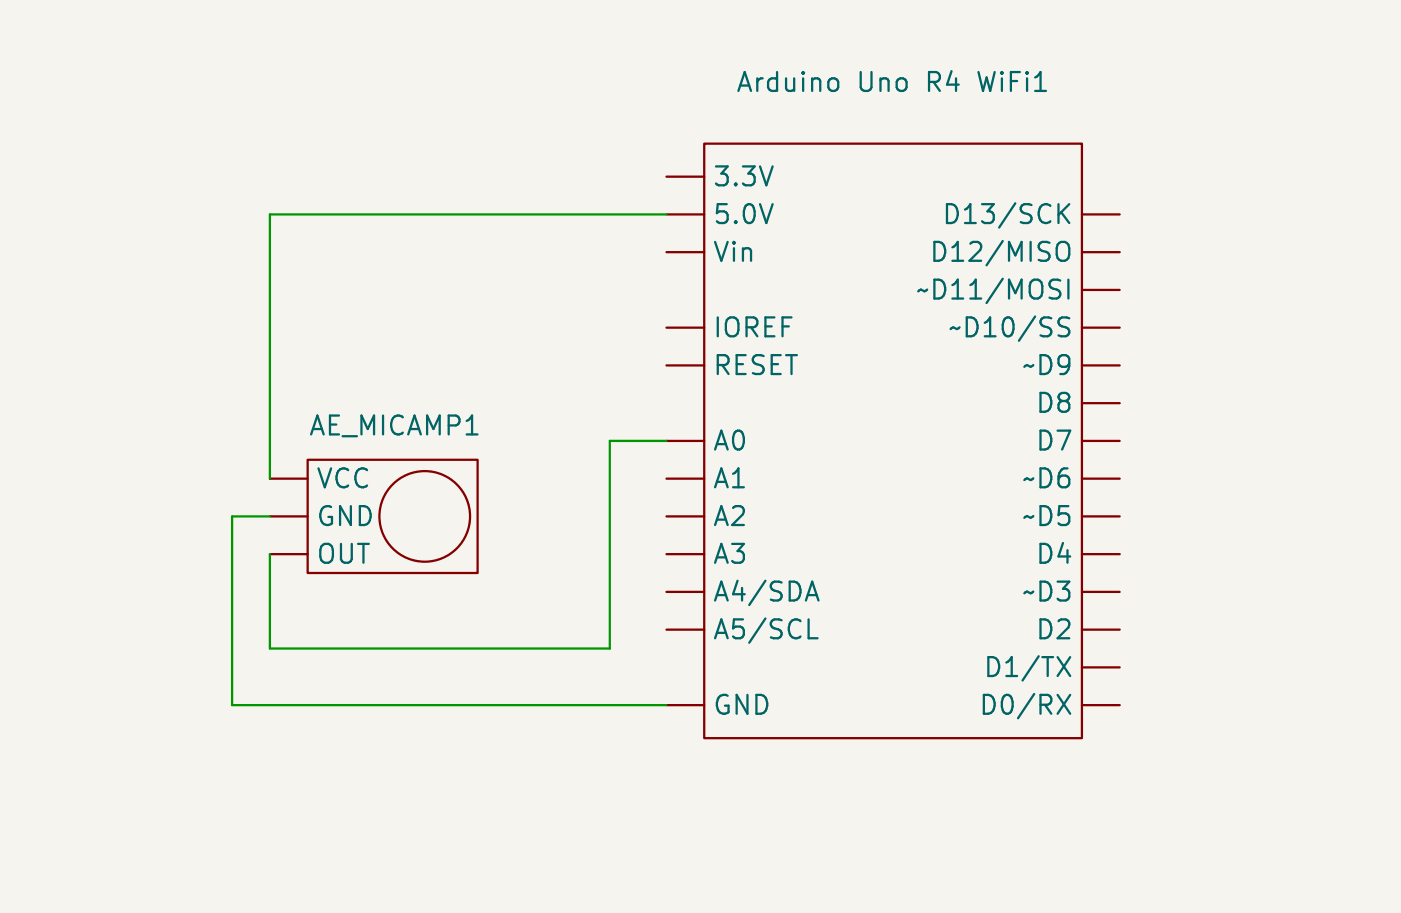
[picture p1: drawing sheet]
<svg xmlns="http://www.w3.org/2000/svg" width="94mm" height="61mm" viewBox="0 0 94 61" stroke-linecap="round" stroke-linejoin="round" font-family="sans-serif">
<path d="M-.1 -.1h94.4v61.6h-94.4z" fill="#f5f4ef" stroke="#f5f4ef" stroke-width=".07"/>
<g fill="none" stroke="#840000" stroke-width=".15">
<path d="M44.8 11.9h2.6M44.8 14.4h2.6M44.8 17h2.6M47.4 9.7h25.4v40h-25.4zM72.8 14.4h2.5M72.8 17h2.5M72.8 19.5h2.5M18.1 32.2h2.6M18.1 34.7h2.6M18.1 37.3h2.6M20.7 30.9h11.4v7.7h-11.4zM44.8 32.2h2.6"/>
<path d="M44.8 34.7h2.6M44.8 37.3h2.6M44.8 22h2.6M44.8 24.6h2.6M44.8 29.7h2.6M44.8 39.8h2.6M72.8 32.2h2.5M72.8 34.7h2.5M72.8 37.3h2.5M72.8 22h2.5M72.8 24.6h2.5M72.8 29.7h2.5"/>
<path d="M72.8 39.8h2.5M72.8 27.1h2.5M44.8 47.4h2.6M44.8 42.4h2.6M72.8 47.4h2.5M72.8 42.4h2.5M72.8 44.9h2.5"/>
<circle cx="28.6" cy="34.7" r="3"/>
</g>
<g fill="none" stroke="#006464" stroke-width=".15">
<path d="M55.9 5.3a.34 .34 0 0 1 .5 .2v.4a.34 .34 0 0 1-.5 .2M71.1 16.5a.43 .43 0 0 1 .5-.2 .43 .43 0 0 1 .3 .4v.4a.43 .43 0 0 1-.3 .4 .43 .43 0 0 1-.5-.1M71.1 18.8l.2 .1M71.2 19.6l.1 .1-.1 .3M71.4 14.3l.5 .7M71.8 18.8v1.3M71.9 13.7l-.7 .8M54.6 39.1l.4 1.3M71.3 21.9l.1 .1a.46 .46 0 0 1 .5 .3l-.1 .3h-.4M71.3 21.4h.1h.5M54.3 40h.6M54.4 42.9h.6"/>
<path d="M71.1 44.2l.9 1.3M71.1 46.8l.9 1.2M72 44.2l-.9 1.3M72 46.8l-.9 1.2"/>
</g>
<path d="M44.8 14.4h-26.7v17.8M18.1 34.7h-2.5v12.7h29.2M44.8 29.7h-3.8v13.9h-22.9v-6.3" fill="none" stroke="#009600" stroke-width=".15"/>
<g font-size="1.8" fill="#006464">
<text x="49.4" y="6.4">Arduino</text>
<text x="57.7" y="6.4">Uno</text>
<text x="62.5" y="6.4">R4</text>
<text x="66.1" y="6.4">WiFi1</text>
<text x="47.9" y="12.8">3.3V</text>
<text x="47.9" y="15.3">5.0V</text>
<text x="47.9" y="17.8">Vin</text>
<text x="62.4" y="17.8">D12/MISO</text>
<text x="63.3" y="15.3">D13/SCK</text>
<text x="47.9" y="22.9">IOREF</text>
<text x="61.5" y="20.4">~D11/MOSI</text>
<text x="63.7" y="22.9">~D10/SS</text>
<text x="20.7" y="29.5">AE_MICAMP1</text>
<text x="47.9" y="25.5">RESET</text>
<text x="68.7" y="25.5">~D9</text>
<text x="69.6" y="28">D8</text>
<text x="21.2" y="33.1">VCC</text>
<text x="21.2" y="35.6">GND</text>
<text x="47.9" y="30.5">A0</text>
<text x="47.9" y="33.1">A1</text>
<text x="47.9" y="35.6">A2</text>
<text x="68.7" y="33.1">~D6</text>
<text x="68.7" y="35.6">~D5</text>
<text x="69.6" y="30.5">D7</text>
<text x="21.2" y="38.2">OUT</text>
<text x="47.9" y="38.2">A3</text>
<text x="47.9" y="40.7">A4/SDA</text>
<text x="68.7" y="40.7">~D3</text>
<text x="69.6" y="38.2">D4</text>
<text x="47.9" y="43.2">A5/SCL</text>
<text x="66.1" y="45.8">D1/TX</text>
<text x="69.6" y="43.2">D2</text>
<text x="47.9" y="48.3">GND</text>
<text x="65.8" y="48.3">D0/RX</text>
</g>
</svg>
